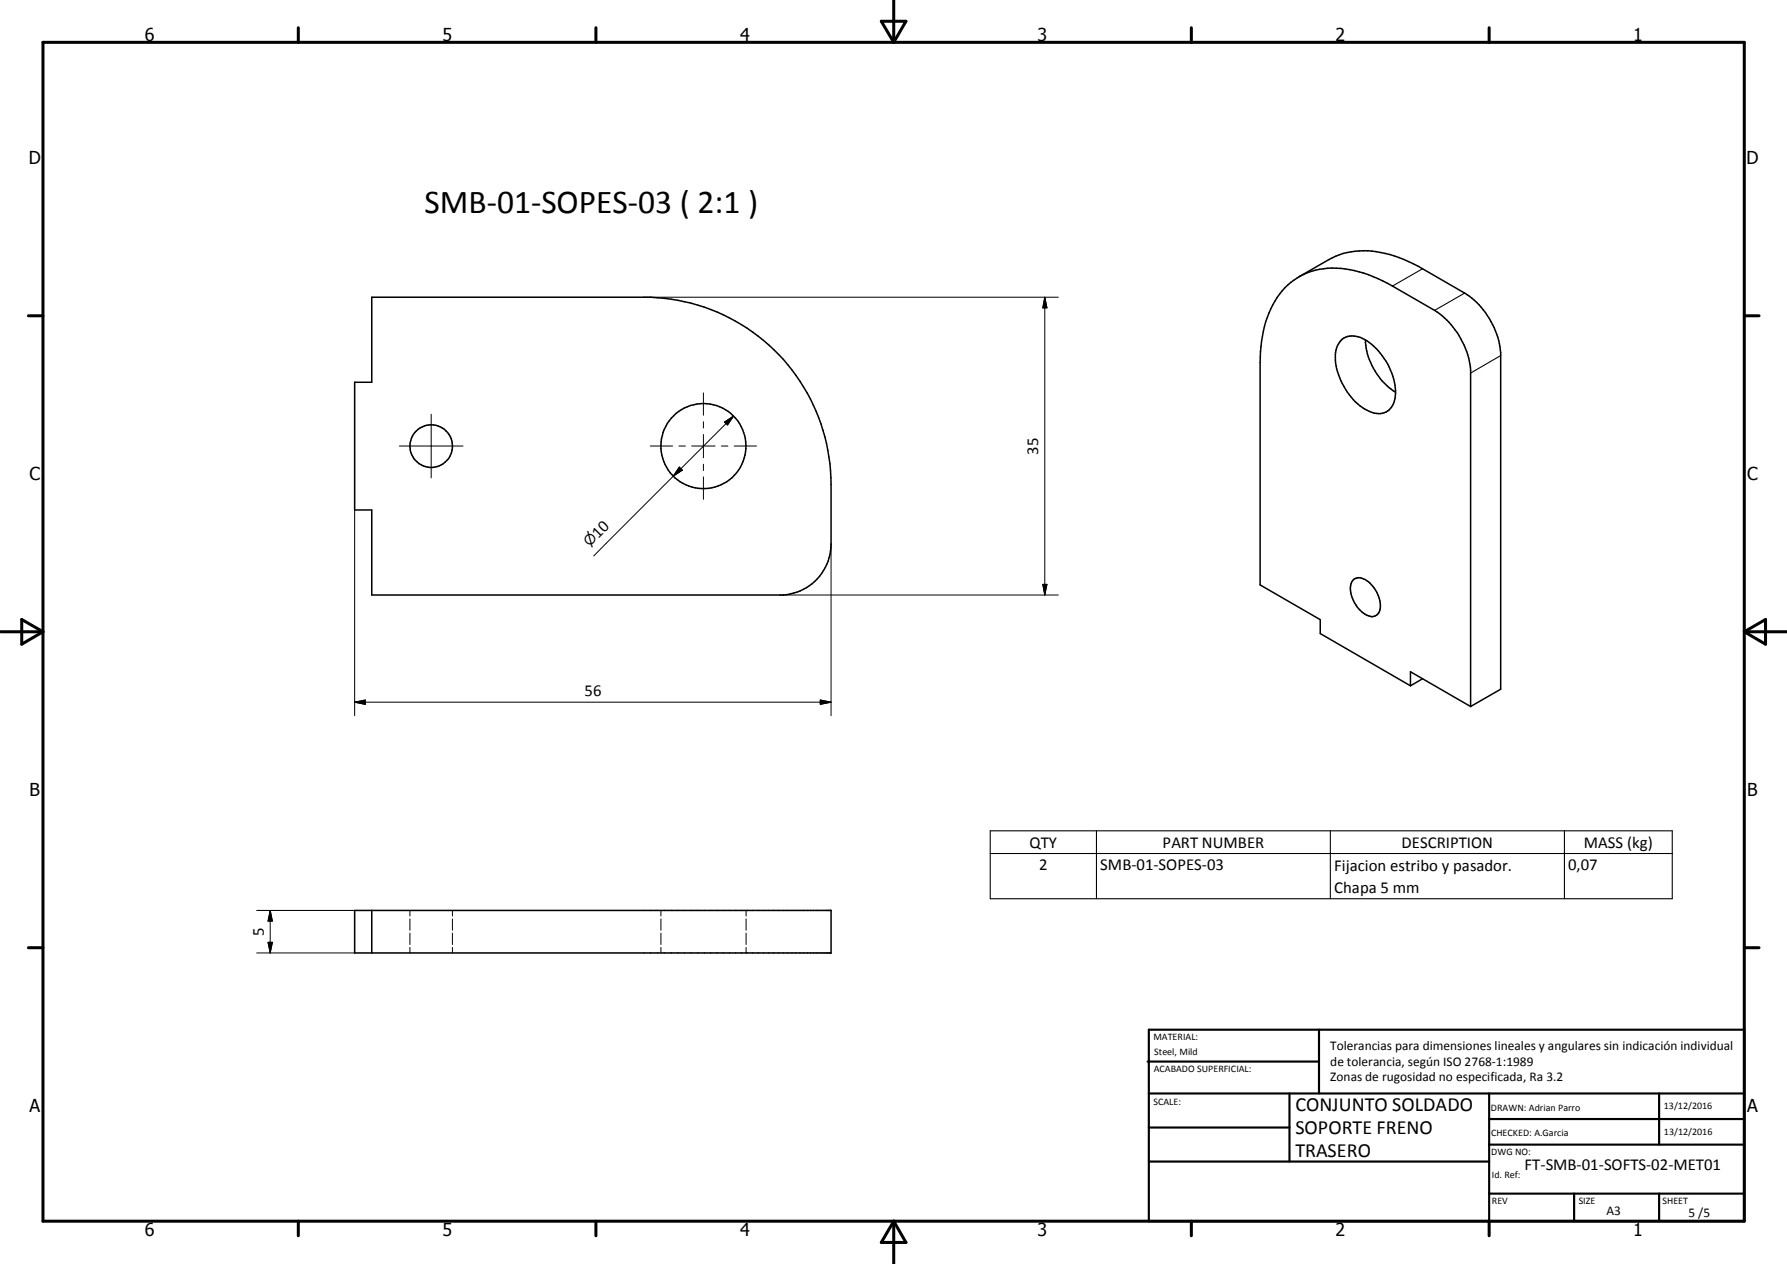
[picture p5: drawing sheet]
<svg xmlns="http://www.w3.org/2000/svg" width="420mm" height="297mm" viewBox="0 0 420 297" stroke-linecap="round" stroke-linejoin="round" font-family="sans-serif">
<g fill="none" stroke="#000" stroke-width=".35">
<path d="M87.4 69.8h65.6a44 44 0 0 1 42.4 44v14a12 12 0 0 1-11.2 12h-96.8v-20h-4v-30h4zM305.4 65.1l7.1-4.1a18.7 18.7 0 0 1 15.4-.8l5.5 2.3 11 6.4a18.6 18.6 0 0 1 8.1 11.9l.3 2.1v79.1l-7 4M321 79.9a15.5 15.5 0 0 0 7.1 12.3M315.3 80a4.5 4.5 0 0 1 5.6-.2 15 15 0 0 1 7.1 13.8 3.9 3.9 0 0 1-6 3.1 15.1 15.1 0 0 1-8-13.9l.5-1.6zM318.3 136.2a2.35 2.35 0 0 1 2.7 0 7.1 7.1 0 0 1 3.3 7.6 2.1 2.1 0 0 1-3.3 .6 6.8 6.8 0 0 1-3.2-7.7zM334.5 159.5l-2.9 1.7M331.6 161.2l-21.2-12.3v-3.3l-14.1-8.1v-52.3a27.3 27.3 0 0 1 4-15.3 15.9 15.9 0 0 1 17.1-6.5 33.5 33.5 0 0 1 10 3.8l9.9 5.7a18.3 18.3 0 0 1 6.9 8.2l1.1 3 .5 2.9v79M331.6 161.2v-3.3l14.2 8.1M83.4 214h112v9.9h-112zM87.4 214v9.9"/>
<circle cx="101.4" cy="104.8" r="5"/>
<circle cx="165.4" cy="104.8" r="10"/>
</g>
<path d="M334.5 63.2l-7.1 4M344.4 68.9l-7.1 4M352.8 83.6l-7 4.1M232.8 195.2h160.4v16h-160.4zM257.8 195.2v16M312.8 195.2v16M367.8 195.2v16M232.8 200.6h160.4" fill="none" stroke="#000" stroke-width=".25"/>
<g fill="none" stroke="#000" stroke-width=".24">
<path d="M151.4 69.8h97.4M245.6 69.8l.6 2.5h-1zM245.6 69.8v70M101.4 97.3v15M165.4 92.3v5.3M165.4 99.1v1.5M170.3 99.2l2.2-1.4-1.4 2.1zM172.5 97.8l-14.2 14.1M83.4 119.8v48.4M93.9 104.8h15M152.9 104.8h5.2M158.3 111.9l-18.7 18.7"/>
<path d="M159.6 104.8h1.6M159.7 109.8l.7 .7-2.1 1.4zM162.6 104.8h5.5M165.4 102.1v5.5M165.4 109.1v1.5M165.4 112.1v5.2M169.6 104.8h1.5M172.6 104.8h5.3M183.4 139.8h65.4M195.4 127.8v40.4M245.2 137.3h1l-.6 2.5zM83.4 165l2.5-.5v1z"/>
<path d="M83.4 165h112M192.9 164.5l2.5 .5-2.5 .5zM60.4 214h23M63.5 214l.5 2.5h-1zM63.5 214v9.9M96.4 214v1.3M96.4 215.9v2.7M96.4 219.3v2.7M106.4 214v1.3M106.4 215.9v2.7M106.4 219.3v2.7M155.4 214v1.3"/>
<path d="M155.4 215.9v2.7M155.4 219.3v2.7M175.4 214v1.3M175.4 215.9v2.7M175.4 219.3v2.7M60.4 223.9h23M63 221.4h1l-.5 2.5zM96.4 222.6v1.3M106.4 222.6v1.3M155.4 222.6v1.3M175.4 222.6v1.3"/>
</g>
<g fill="none" stroke="#000" stroke-width=".71">
<path d="M10.1 9.9h400v277.1h-400zM70.1 6.5v3.4M140.1 6.5v3.4M207.2 5h5.8l-2.9 4.9zM210.1 0v9.9M280.1 6.5v3.4M350.1 6.5v3.4M6.7 74.2h3.4M410.1 74.2h3.5M.1 148.5h10M5.1 145.6l5 2.9-5 2.9zM410.1 148.5h10"/>
<path d="M410.1 148.5l5-2.9v5.8zM6.7 222.7h3.4M410.1 222.7h3.5M70.1 287v3.4M140.1 287v3.4M210.1 287v10M210.1 287l2.9 5h-5.8zM280.1 287v3.4M350.1 287v3.4"/>
</g>
<g fill="none" stroke="#000" stroke-width=".51">
<path d="M269.8 249.5h40.3M270.1 242h140v45h-140zM270.1 257h140M303.2 257v16M310.1 242v15M350.1 257v30M390.1 257v12M270.1 265h33.1M270.1 273h80M350.1 269h60M350.1 263h60M350.1 280.5h60"/>
<path d="M370.1 280.5v6.5M390.1 280.5v6.5"/>
</g>
<path d="M245.6 69.8l.6 2.5h-1zM170.3 99.2l2.2-1.4-1.4 2.1zM159.7 109.8l.7 .7-2.1 1.4zM245.2 137.3h1l-.6 2.5zM83.4 165l2.5-.5v1zM192.9 164.5l2.5 .5-2.5 .5zM63.5 214l.5 2.5h-1zM63 221.4h1l-.5 2.5z" fill="#000"/>
<text font-size="7.9" x="99.8" y="50.1">SMB-01-SOPES-03 ( 2:1 )</text>
<g font-size="4.7">
<text x="304.6" y="261.1">CONJUNTO SOLDADO</text>
<text x="304.6" y="266.5">SOPORTE FRENO</text>
<text x="304.6" y="271.9">TRASERO</text>
</g>
<g font-size="4.2">
<text x="34" y="9.6">6</text>
<text x="104" y="9.6">5</text>
<text x="174" y="9.6">4</text>
<text x="244" y="9.6">3</text>
<text x="314" y="9.6">2</text>
<text x="384" y="9.6">1</text>
<text x="6.8" y="38.7">D</text>
<text x="410.6" y="38.7">D</text>
<text x="7" y="112.9">C</text>
<text x="410.8" y="112.9">C</text>
<text x="7" y="187.1">B</text>
<text x="410.8" y="187.1">B</text>
<text x="7" y="261.4">A</text>
<text x="410.8" y="261.4">A</text>
<text x="34" y="290.4">6</text>
<text x="104" y="290.4">5</text>
<text x="174" y="290.4">4</text>
<text x="244" y="290.4">3</text>
<text x="314" y="290.4">2</text>
<text x="384" y="290.4">1</text>
</g>
<g font-size="3.9">
<text x="244.1" y="106.8" transform="rotate(-90 244.1 106.8)">35</text>
<text x="140.6" y="126.6" transform="rotate(-45 140.6 126.6)">10</text>
<text x="137.4" y="163.4">56</text>
<text x="242.1" y="199.2">QTY</text>
<text x="273.3" y="199.2">PART NUMBER</text>
<text x="329.6" y="199.2">DESCRIPTION</text>
<text x="372.4" y="199.3">MASS (kg)</text>
<text x="244.3" y="204.5">2</text>
<text x="258.7" y="204.5">SMB-01-SOPES-03</text>
<text x="313.7" y="204.6">Fijacion estribo y pasador.</text>
<text x="313.7" y="209.9">Chapa 5 mm</text>
<text x="368.7" y="204.5">0,07</text>
<text x="62" y="220" transform="rotate(-90 62 220)">5</text>
<text x="358.5" y="275">FT-SMB-01-SOFTS-02-MET01</text>
</g>
<text font-size="3.3" x="138.6" y="128.6" transform="rotate(-45 138.6 128.6)">⌀</text>
<g font-size="3.1">
<text x="312.7" y="246.8">Tolerancias para dimensiones lineales y angulares sin indicación individual</text>
<text x="312.7" y="250.4">de tolerancia, según ISO 2768-1:1989</text>
<text x="312.7" y="254">Zonas de rugosidad no especificada, Ra 3.2</text>
<text x="377.7" y="285.6">A3</text>
<text x="397" y="285.9">5 /5</text>
</g>
<g font-size="2.4">
<text x="271.2" y="244.4">MATERIAL:</text>
<text x="271.3" y="252">ACABADO SUPERFICIAL:</text>
<text x="271.4" y="247.9">Steel, Mild</text>
<text x="271.2" y="259.7">SCALE:</text>
<text x="350.6" y="261">DRAWN: Adrian Parro</text>
<text x="391.2" y="260.6">13/12/2016</text>
<text x="350.6" y="267">CHECKED: A.Garcia</text>
<text x="391.2" y="266.7">13/12/2016</text>
<text x="350.6" y="271.4">DWG NO:</text>
<text x="350.8" y="276.9">Id. Ref:</text>
<text x="350.8" y="282.8">REV</text>
<text x="371.2" y="282.9">SIZE</text>
<text x="390.9" y="282.9">SHEET</text>
</g>
</svg>
